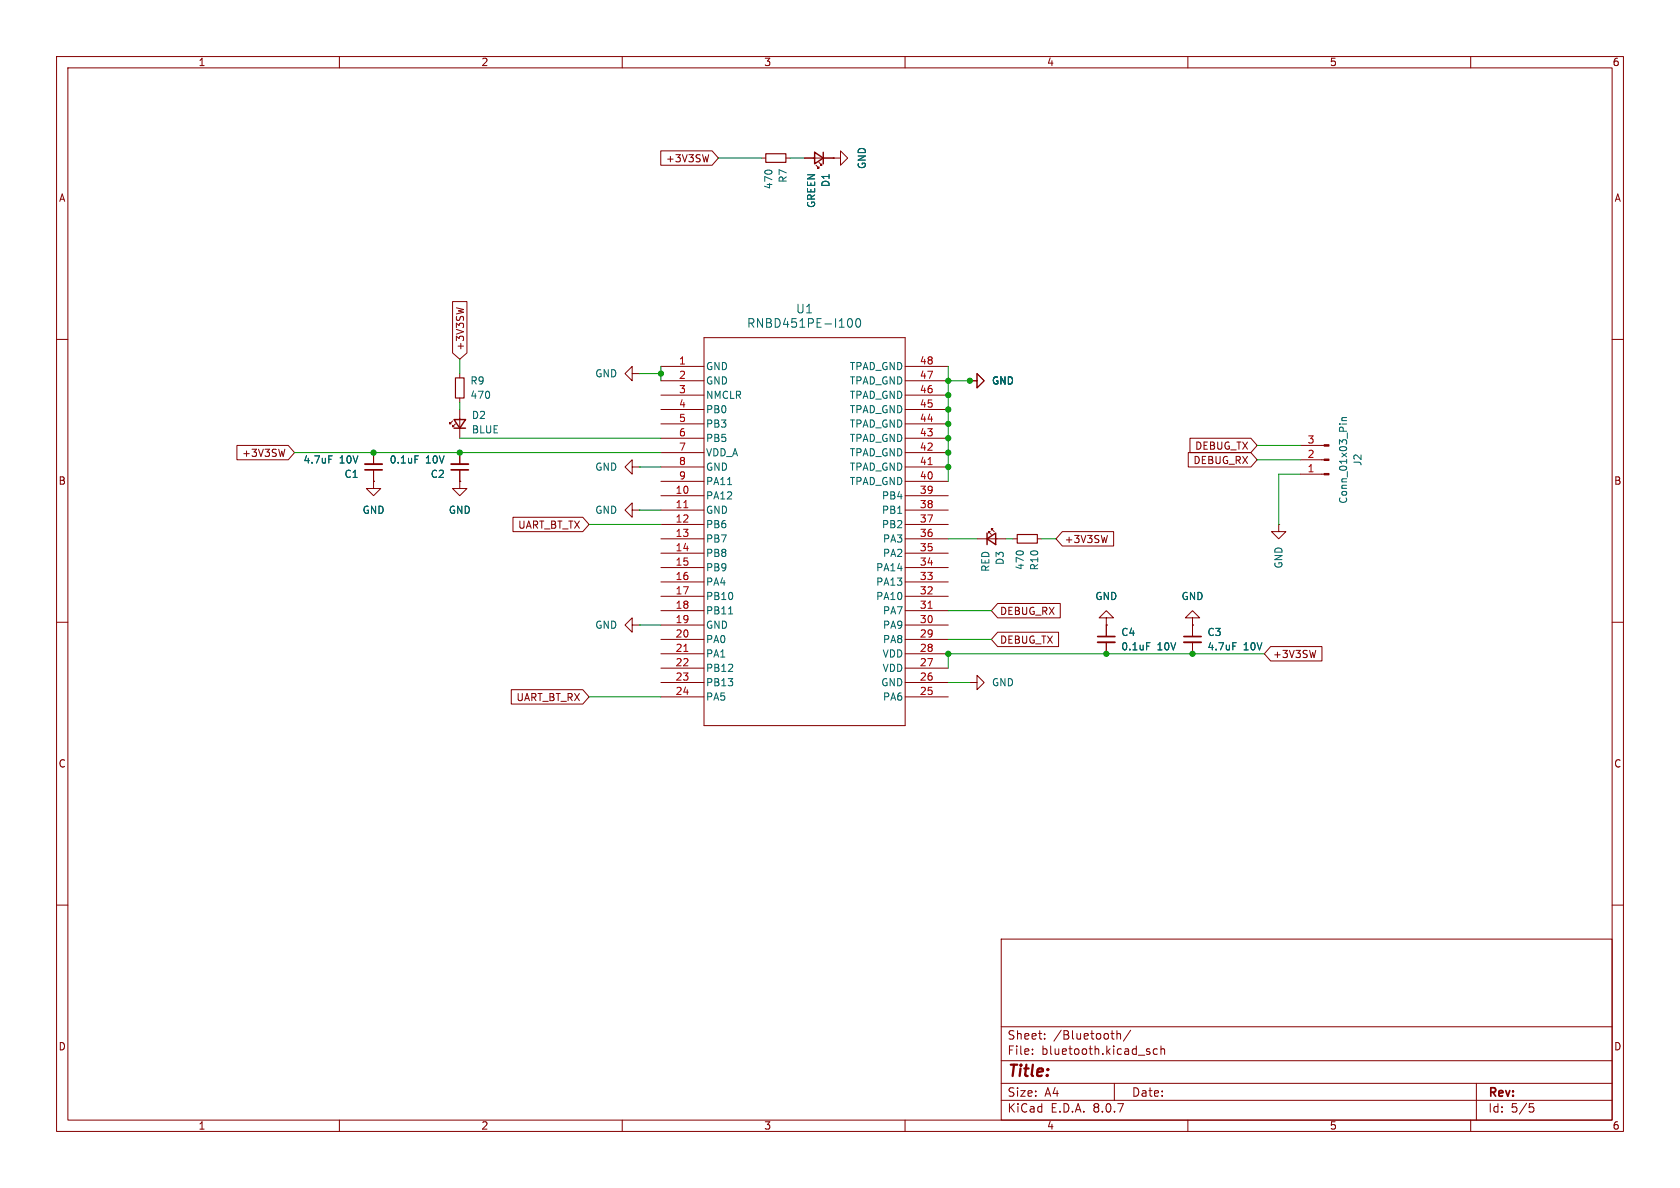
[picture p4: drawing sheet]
<svg xmlns="http://www.w3.org/2000/svg" width="297mm" height="210mm" viewBox="0 0 297 210" stroke-linecap="round" stroke-linejoin="round" font-family="sans-serif">
<g fill="none" stroke="#840000" stroke-width=".18">
<path d="M10 10h277v190h-277zM12 12h273v186h-273zM60 10v2M110 10v2M160 10v2M210 10v2M260 10v2M116.8 26.7h9.1l1.1 1.2-1.1 1.3h-9.1zM125.3 27.3l-.3 1.3M134.6 27.9h.8M138.9 27.9h.8M142.2 27.9h5.1"/>
<path d="M144.3 29.2l.5 .5h-.3h.3v-.2M144.8 28.7l.5 .5h-.3h.3v-.2M147.3 27.9h1.3v-1.2l1.3 1.2-1.3 1.3v-1.3M147.3 27.9h.1M80 53.3h2.6v9.1l-1.3 1.1-1.3-1.1zM80.7 54.4l1.3 .3M124.5 59.7h35.5v68.6h-35.5zM10 60h2M41.9 78.7h9.1l1.1 1.3-1.1 1.3h-9.1zM50.4 79.4l-.3 1.3M80 74.4l-.5 .5v-.2v.2h.3M80.5 74.9l-.5 .5v-.2v.2h.3"/>
<path d="M81.3 66v.8M81.3 70.4v.7M81.3 72.4v5.1M111.8 66v-1.2l-1.3 1.2 1.3 1.3v-1.3h1.2M113 66h.1M116.8 64.8h7.7M116.8 67.3h7.7M116.8 69.9h7.7M116.8 72.4h7.7M116.8 77.5h7.7M116.8 74.9h7.7M160 64.8h7.6"/>
<path d="M160 67.3h7.6M160 69.9h7.6M160 72.4h7.6M160 77.5h7.6M160 74.9h7.6M171.4 67.3h1.3v-1.3l1.3 1.3-1.3 1.3v-1.3M171.4 67.3h.1M210.4 77.5h10.7l1.1 1.2-1.1 1.3h-10.7zM229.9 78.7h4.2M285 60h2M66 85.1v1.3h1.3l-1.3 1.2-1.2-1.2h1.2M66 85.1h.1"/>
<path d="M66 80v2M66 83.1v2M81.3 85.1v1.3h1.2l-1.2 1.2-1.3-1.2h1.3M81.3 85.1h.1M81.3 80v2M81.3 83.1v2M90.7 91.4h12.3l1.1 1.3-1.1 1.3h-12.3zM111.8 82.6v-1.3l-1.3 1.3 1.3 1.2v-1.2h1.2M111.8 90.2v-1.3l-1.3 1.3 1.3 1.2v-1.2h1.2M113 82.6h.1M113 90.2h.1M116.8 95.3h7.7"/>
<path d="M116.8 87.6h7.7M116.8 90.2h7.7M116.8 92.7h7.7M116.8 97.8h7.7M116.8 85.1h7.7M116.8 82.6h7.7M116.8 80h7.7M160 95.3h7.6M160 87.6h7.6M160 90.2h7.6M160 92.7h7.6M160 97.8h7.6"/>
<path d="M160 85.1h7.6M160 82.6h7.6M160 80h7.6M172.7 95.3h5.1M174.8 94.2v-.2h.2h-.2l.5 .5M175.3 93.7v-.2h.2h-.2l.5 .5M179.1 95.3h.7M183.4 95.3h.7M187.8 94h9.1v2.5h-9.1l-1.1-1.2zM195.8 94.7l-.3 1.2M210.1 80h11l1.1 1.3-1.1 1.3h-11zM226.1 92.7v1.3h1.2l-1.2 1.3-1.3-1.3h1.3"/>
<path d="M226.1 92.7h.1M229.9 81.3h4.2M229.9 83.8h4.2M10 110h2M111.8 110.5v-1.3l-1.3 1.3 1.3 1.3v-1.3h1.2M113 110.5h.1M116.8 100.3h7.7M116.8 102.9h7.7M116.8 105.4h7.7M116.8 108h7.7M116.8 110.5h7.7M116.8 113h7.7"/>
<path d="M116.8 115.6h7.7M116.8 118.1h7.7M160 100.3h7.6M160 102.9h7.6M160 105.4h7.6M160 108h7.6M160 110.5h7.6M160 113h7.6M160 115.6h7.6M160 118.1h7.6M176.4 106.7h11v2.5h-11l-1.1-1.2zM176.4 111.8h10.7v2.5h-10.7l-1.1-1.3z"/>
<path d="M195.6 109.2h1.2l-1.2-1.2-1.3 1.2h1.3v1.3M195.6 110.5h.1M195.6 110.5v2M195.6 113.5v2.1M210.8 109.2h1.3l-1.3-1.2-1.3 1.2h1.3v1.3M210.8 110.5h.1M210.8 110.5v2M210.8 113.5v2.1M224.6 114.3h9.1v2.5h-9.1l-1.1-1.2zM232.6 115l-.3 1.2M285 110h2M90.4 121.9h12.6l1.1 1.3-1.1 1.3h-12.6z"/>
<path d="M116.8 120.7h7.7M116.8 123.2h7.7M160 120.7h7.6M160 123.2h7.6M171.4 120.7h1.3v-1.3l1.3 1.3-1.3 1.2v-1.2M171.4 120.7h.1M10 160h2M177 166h108v32h-108zM285 160h2M60 198v2M110 198v2M160 198v2"/>
<path d="M177 194.5h108M177 191.5h108M177 187.5h108M177 181.5h108M182.5 186.3v.1M182.5 185.5v.1M184.7 183.6v.1M184.7 182.8v.1M197 191.5v3M197.5 182.2v1.5M197.5 182.8l.2-.1 .3 .1 .1 .9M199.9 182.1l-1.3 2"/>
<path d="M203.1 185.9l.2 .2-.2 .3M203.1 185.4l.1 .1M204.6 185.5l-.4-.1-.3 .3v.4l.1 .2h.6M205.2 185.5l.3-.1 .3 .1 .1 .9M205.2 184.9v1.5M210 198v2M260 198v2M261 191.5v6.5M270.4 195.1h.7M270.5 195.7h.4l.3 .3-.2 .5-.5 .1"/>
</g>
<path d="M135.4 27.2h3.5v1.5h-3.5zM80.5 66.8h1.5v3.6h-1.5zM179.8 94.5h3.6v1.5h-3.6z" fill="none" stroke="#840000" stroke-width=".2"/>
<path d="M144 26.9l1.5 1-1.5 1.1zM145.5 26.9v2.1M80.3 74.2h2l-1 1.5zM80.3 75.7h2M174.5 95.3l1.5-1.1v2.1zM174.5 94.2v2.1" fill="none" stroke="#840000" stroke-width=".25"/>
<path d="M64.5 82h3.1M79.8 82h3M194.1 113.5h3M209.3 113.5h3" fill="none" stroke="#840000" stroke-width=".33"/>
<path d="M64.5 83.1h3.1M79.8 83.1h3M194.1 112.5h3M209.3 112.5h3" fill="none" stroke="#840000" stroke-width=".3"/>
<path d="M149.8 56.9l.2-.4 .2-.2a.83 .83 0 0 1 .6 .7 .83 .83 0 0 1-.3 .8h-.5l-.2-.5M151.4 56.5l.2-.2a.83 .83 0 0 1 .6 .7 .83 .83 0 0 1-.3 .8h-.1a.82 .82 0 0 1-.4-1.3zM236.8 75h.1M237.2 75h.9M237.2 74.4h.9M238.1 73.8l-.8 .1-.1 .3 .1 .2M58.1 80.6h.6M73.4 80.6h.6M128.6 85.7h.7M128.8 108.5h.7M202.7 113.6h.6M217.9 113.6h.7" fill="none" stroke="#006464" stroke-width=".18"/>
<g fill="#840000" stroke="#840000" stroke-width=".18">
<path d="M234.1 78.6h.8v.3h-.8z"/>
<path d="M234.1 81.2h.8v.2h-.8z"/>
<path d="M234.1 83.7h.8v.2h-.8z"/>
</g>
<path d="M120.9 89.8h.7M164.1 82.1h.7M120.9 115.2h.7M164.1 107.5h.7" fill="none" stroke="#a90000" stroke-width=".18"/>
<g fill="none" stroke="#009600" stroke-width=".18">
<path d="M127 27.9h7.6M139.7 27.9h2.5M81.3 63.5v2.5M81.3 71.1v1.3M81.3 77.5h35.5M113 66h3.8M116.8 64.8v2.5M167.6 64.8v20.3M167.6 67.3h3.8M222.2 78.7h7.7M52.1 80h64.7M104.1 92.7h12.7"/>
<path d="M113 90.2h3.8M113 82.6h3.8M167.6 95.3h5.1M177.8 95.3h1.3M184.1 95.3h2.6M222.2 81.3h7.7M229.9 83.8h-3.8v8.9M113 110.5h3.8M167.6 108h7.7M167.6 113h7.7M223.5 115.6h-55.9v2.5M104.1 123.2h12.7"/>
<path d="M167.6 120.7h3.8"/>
</g>
<g fill="#009600" stroke="#009600" stroke-width=".18">
<circle cx="81.3" cy="80" r=".46"/>
<circle cx="116.8" cy="66" r=".46"/>
<circle cx="167.6" cy="77.5" r=".46"/>
<circle cx="167.6" cy="74.9" r=".46"/>
<circle cx="66" cy="80" r=".46"/>
<circle cx="167.6" cy="82.6" r=".46"/>
<circle cx="167.6" cy="80" r=".46"/>
<circle cx="167.6" cy="115.6" r=".46"/>
<circle cx="167.6" cy="69.9" r=".46"/>
<circle cx="167.6" cy="72.4" r=".46"/>
<circle cx="171.4" cy="67.3" r=".46"/>
<circle cx="167.6" cy="67.3" r=".46"/>
<circle cx="195.6" cy="115.6" r=".46"/>
<circle cx="210.8" cy="115.6" r=".46"/>
</g>
<text font-size="2.8" fill="#840000" x="178" y="190.9">Title:</text>
<g font-size="2.1" fill="#006464">
<text x="132" y="58.1">RNBD451PE-I100</text>
<text x="140.6" y="55.6">U1</text>
</g>
<g font-size="2.1" fill="#840000">
<text x="178" y="184">Sheet:</text>
<text x="186.2" y="184">/Bluetooth/</text>
<text x="178" y="186.7">File:</text>
<text x="184.1" y="186.7">bluetooth.kicad_sch</text>
<text x="178" y="196.9">KiCad</text>
<text x="178" y="194.1">Size:</text>
<text x="184.7" y="194.1">A4</text>
<text x="185.7" y="196.9">E.D.A.</text>
<text x="193.3" y="196.9">8.0.7</text>
<text x="200" y="194.1">Date:</text>
<text x="263" y="194.3">Rev:</text>
<text x="263" y="196.9">Id:</text>
<text x="267.1" y="196.9">5/5</text>
</g>
<g font-size="1.8" fill="#840000">
<text x="35" y="11.9">1</text>
<text x="85" y="11.9">2</text>
<text x="135" y="11.9">3</text>
<text x="185" y="11.9">4</text>
<text x="235" y="11.9">5</text>
<text x="285" y="11.9">6</text>
<text x="117.6" y="28.9">+3V3SW</text>
<text x="10.3" y="35.9">A</text>
<text x="285.3" y="35.9">A</text>
<text x="82.2" y="62.1" transform="rotate(-90 82.2 62.1)">+3V3SW</text>
<text x="42.7" y="81">+3V3SW</text>
<text x="210.9" y="82.2">DEBUG_RX</text>
<text x="211.2" y="79.7">DEBUG_TX</text>
<text x="10.3" y="85.9">B</text>
<text x="285.3" y="85.9">B</text>
<text x="91.5" y="93.7">UART_BT_TX</text>
<text x="188.1" y="96.2">+3V3SW</text>
<text x="176.7" y="108.9">DEBUG_RX</text>
<text x="176.7" y="114">DEBUG_TX</text>
<text x="224.9" y="116.5">+3V3SW</text>
<text x="91.2" y="124.1">UART_BT_RX</text>
<text x="10.3" y="135.9">C</text>
<text x="285.3" y="135.9">C</text>
<text x="10.3" y="185.9">D</text>
<text x="285.3" y="185.9">D</text>
<text x="35" y="199.9">1</text>
<text x="85" y="199.9">2</text>
<text x="135" y="199.9">3</text>
<text x="185" y="199.9">4</text>
<text x="235" y="199.9">5</text>
<text x="285" y="199.9">6</text>
</g>
<g font-size="1.8" fill="#006464">
<text x="153.3" y="30" transform="rotate(-90 153.3 30)">GND</text>
<text x="136.8" y="33.6" transform="rotate(-90 136.8 33.6)">470</text>
<text x="139.3" y="32.4" transform="rotate(-90 139.3 32.4)">R7</text>
<text x="146.9" y="33.2" transform="rotate(-90 146.9 33.2)">D1</text>
<text x="144.3" y="36.9" transform="rotate(-90 144.3 36.9)">GREEN</text>
<text x="124.7" y="65.6">GND</text>
<text x="150.1" y="65.6">TPAD_GND</text>
<text x="83.1" y="68.2">R9</text>
<text x="83.1" y="70.7">470</text>
<text x="105.1" y="66.9">GND</text>
<text x="124.7" y="68.2">GND</text>
<text x="124.7" y="70.7">NMCLR</text>
<text x="150.1" y="70.7">TPAD_GND</text>
<text x="150.1" y="68.2">TPAD_GND</text>
<text x="175.3" y="68.2">GND</text>
<text x="83.3" y="74.3">D2</text>
<text x="83.3" y="76.8">BLUE</text>
<text x="124.7" y="73.3">PB0</text>
<text x="124.7" y="75.8">PB3</text>
<text x="150.1" y="75.8">TPAD_GND</text>
<text x="150.1" y="73.3">TPAD_GND</text>
<text x="53.6" y="82.1">4.7uF</text>
<text x="60" y="82.1">10V</text>
<text x="68.8" y="82.1">0.1uF</text>
<text x="75.2" y="82.1">10V</text>
<text x="105.1" y="83.4">GND</text>
<text x="124.7" y="78.3">PB5</text>
<text x="124.7" y="80.9">VDD_A</text>
<text x="124.7" y="83.4">GND</text>
<text x="150.1" y="83.4">TPAD_GND</text>
<text x="150.1" y="80.9">TPAD_GND</text>
<text x="150.1" y="78.3">TPAD_GND</text>
<text x="240.9" y="82.5" transform="rotate(-90 240.9 82.5)">J2</text>
<text x="60.8" y="84.7">C1</text>
<text x="76" y="84.7">C2</text>
<text x="124.7" y="88.5">PA12</text>
<text x="124.7" y="86">PA11</text>
<text x="150.1" y="86">TPAD_GND</text>
<text x="155.8" y="88.5">PB4</text>
<text x="238.4" y="89.2" transform="rotate(-90 238.4 89.2)">Conn_01x03_Pin</text>
<text x="64" y="91">GND</text>
<text x="79.2" y="91">GND</text>
<text x="105.1" y="91">GND</text>
<text x="124.7" y="91">GND</text>
<text x="124.7" y="93.6">PB6</text>
<text x="155.8" y="93.6">PB2</text>
<text x="155.8" y="91">PB1</text>
<text x="124.7" y="96.1">PB7</text>
<text x="124.7" y="98.7">PB8</text>
<text x="124.7" y="101.2">PB9</text>
<text x="154.8" y="101.2">PA14</text>
<text x="156" y="98.7">PA2</text>
<text x="156" y="96.1">PA3</text>
<text x="175.1" y="101.2" transform="rotate(-90 175.1 101.2)">RED</text>
<text x="177.6" y="100" transform="rotate(-90 177.6 100)">D3</text>
<text x="181.2" y="100.9" transform="rotate(-90 181.2 100.9)">470</text>
<text x="183.7" y="100.9" transform="rotate(-90 183.7 100.9)">R10</text>
<text x="226.9" y="100.6" transform="rotate(-90 226.9 100.6)">GND</text>
<text x="124.7" y="103.7">PA4</text>
<text x="124.7" y="106.3">PB10</text>
<text x="154.8" y="106.3">PA10</text>
<text x="154.8" y="103.7">PA13</text>
<text x="193.5" y="106.3">GND</text>
<text x="208.8" y="106.3">GND</text>
<text x="105.1" y="111.4">GND</text>
<text x="124.7" y="108.8">PB11</text>
<text x="124.7" y="111.4">GND</text>
<text x="124.7" y="113.9">PA0</text>
<text x="156" y="113.9">PA8</text>
<text x="156" y="111.4">PA9</text>
<text x="156" y="108.8">PA7</text>
<text x="198.1" y="112.6">C4</text>
<text x="213.4" y="112.6">C3</text>
<text x="124.7" y="116.4">PA1</text>
<text x="124.7" y="119">PB12</text>
<text x="155.9" y="119">VDD</text>
<text x="155.9" y="116.4">VDD</text>
<text x="198.1" y="115.2">0.1uF</text>
<text x="204.6" y="115.2">10V</text>
<text x="213.4" y="115.2">4.7uF</text>
<text x="219.8" y="115.2">10V</text>
<text x="124.7" y="121.5">PB13</text>
<text x="124.7" y="124.1">PA5</text>
<text x="155.7" y="121.5">GND</text>
<text x="156" y="124.1">PA6</text>
<text x="175.3" y="121.5">GND</text>
</g>
<g font-size="1.8" fill="#a90000">
<text x="119.9" y="64.5">1</text>
<text x="162.5" y="64.5">48</text>
<text x="119.9" y="67.1">2</text>
<text x="119.9" y="69.6">3</text>
<text x="162.5" y="69.6">46</text>
<text x="162.5" y="67.1">47</text>
<text x="119.9" y="72.1">4</text>
<text x="119.9" y="74.7">5</text>
<text x="119.9" y="77.2">6</text>
<text x="162.5" y="77.2">43</text>
<text x="162.5" y="74.7">44</text>
<text x="162.5" y="72.1">45</text>
<text x="119.9" y="79.8">7</text>
<text x="119.9" y="82.3">8</text>
<text x="162.5" y="82.3">41</text>
<text x="162.5" y="79.8">42</text>
<text x="231.1" y="83.6">1</text>
<text x="231.1" y="81">2</text>
<text x="231.1" y="78.5">3</text>
<text x="119.3" y="87.4">10</text>
<text x="119.3" y="89.9">11</text>
<text x="119.9" y="84.8">9</text>
<text x="162.5" y="89.9">38</text>
<text x="162.5" y="87.4">39</text>
<text x="162.5" y="84.8">40</text>
<text x="119.3" y="92.5">12</text>
<text x="119.3" y="95">13</text>
<text x="162.5" y="95">36</text>
<text x="162.5" y="92.5">37</text>
<text x="119.3" y="97.5">14</text>
<text x="119.3" y="100.1">15</text>
<text x="162.5" y="100.1">34</text>
<text x="162.5" y="97.5">35</text>
<text x="119.3" y="102.6">16</text>
<text x="119.3" y="105.2">17</text>
<text x="119.3" y="107.7">18</text>
<text x="162.5" y="107.7">31</text>
<text x="162.5" y="105.2">32</text>
<text x="162.5" y="102.6">33</text>
<text x="119.3" y="110.2">19</text>
<text x="119.3" y="112.8">20</text>
<text x="162.5" y="112.8">29</text>
<text x="162.5" y="110.2">30</text>
<text x="119.3" y="115.3">21</text>
<text x="119.3" y="117.9">22</text>
<text x="162.5" y="117.9">27</text>
<text x="162.5" y="115.3">28</text>
<text x="119.3" y="120.4">23</text>
<text x="119.3" y="122.9">24</text>
<text x="162.5" y="122.9">25</text>
<text x="162.5" y="120.4">26</text>
</g>
</svg>
